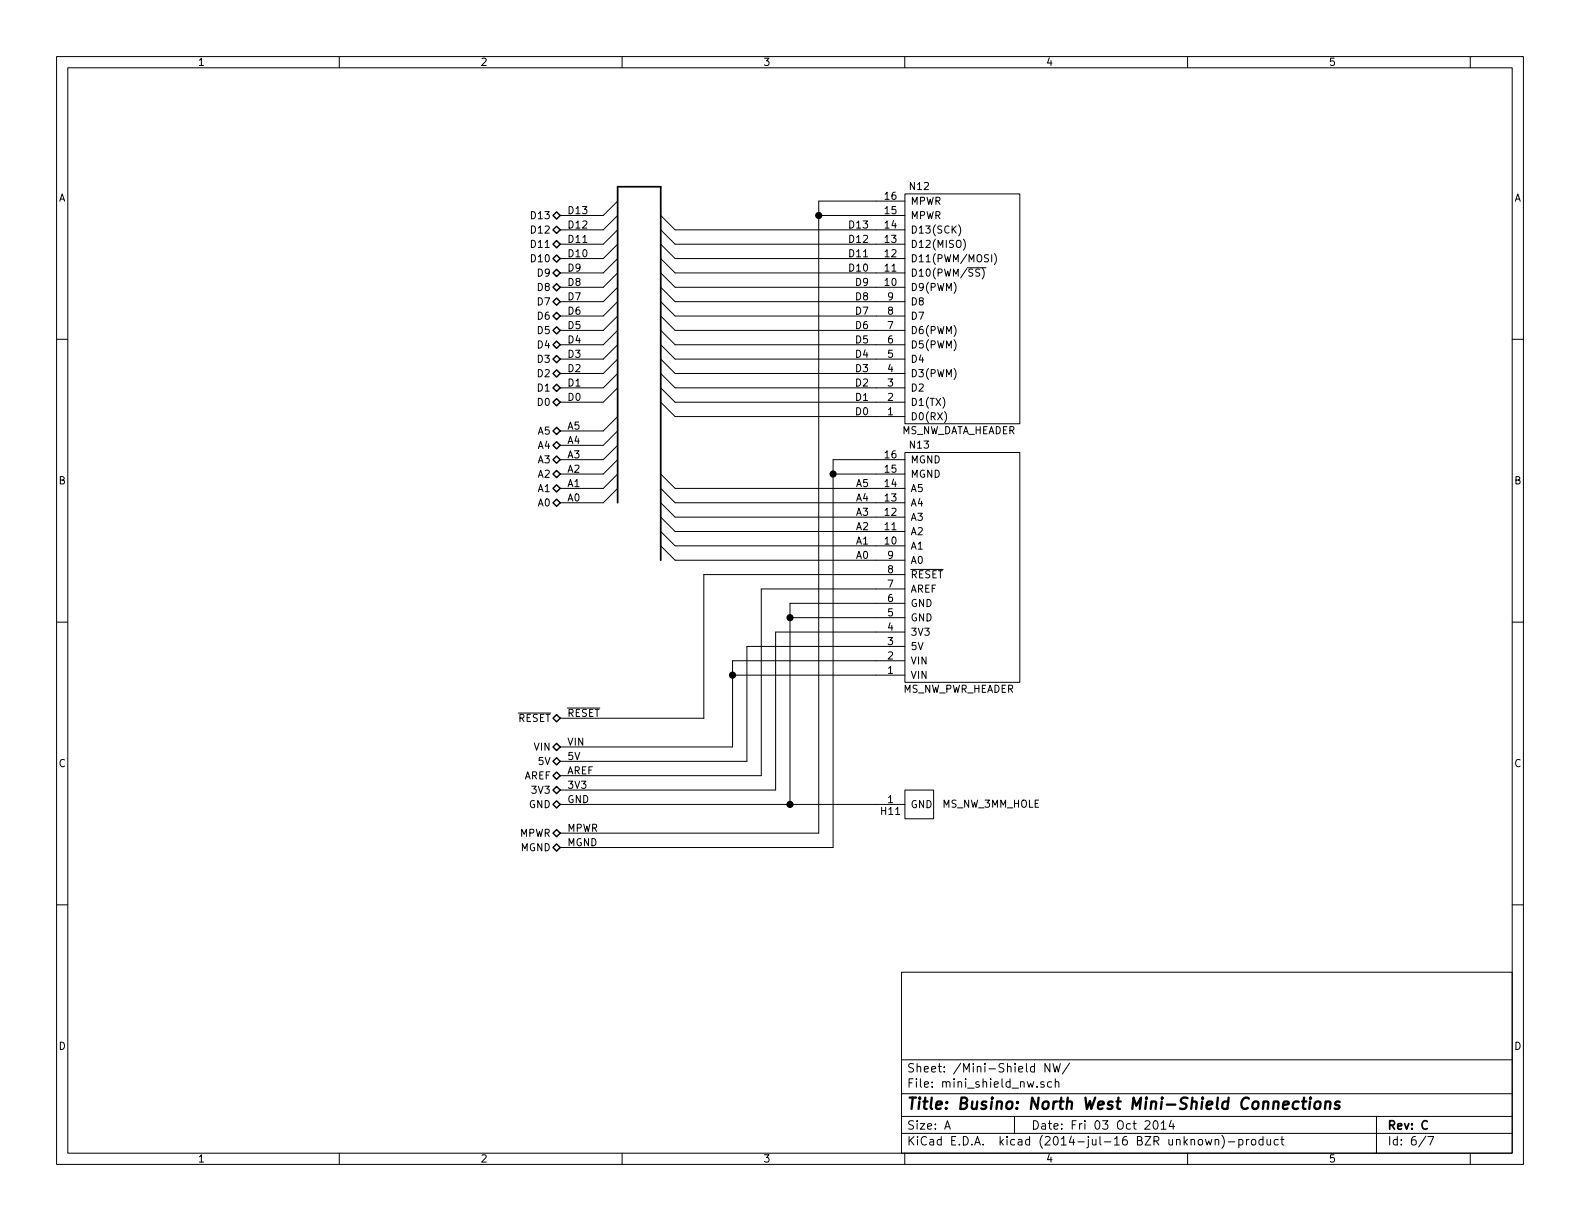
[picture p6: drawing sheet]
EESchema Schematic File Version 2
LIBS:busino
LIBS:power
LIBS:device
LIBS:transistors
LIBS:conn
LIBS:linear
LIBS:regul
LIBS:74xx
LIBS:cmos4000
LIBS:adc-dac
LIBS:memory
LIBS:xilinx
LIBS:special
LIBS:microcontrollers
LIBS:dsp
LIBS:microchip
LIBS:analog_switches
LIBS:motorola
LIBS:texas
LIBS:intel
LIBS:audio
LIBS:interface
LIBS:digital-audio
LIBS:philips
LIBS:display
LIBS:cypress
LIBS:siliconi
LIBS:opto
LIBS:atmel
LIBS:contrib
LIBS:valves
LIBS:busino-cache
EELAYER 24 0
EELAYER END
$Descr A 11000 8500
encoding utf-8
Sheet 6 7
Title "Busino: North West Mini-Shield Connections"
Date "Fri 03 Oct 2014"
Rev "C"
Comp ""
Comment1 ""
Comment2 ""
Comment3 ""
Comment4 ""
$EndDescr
Text HLabel 3900 1500 0    50   BiDi ~ 0
D13
Text HLabel 3900 1600 0    50   BiDi ~ 0
D12
Text HLabel 3900 1700 0    50   BiDi ~ 0
D11
Text HLabel 3900 1800 0    50   BiDi ~ 0
D10
Text HLabel 3900 1900 0    50   BiDi ~ 0
D9
Text HLabel 3900 2000 0    50   BiDi ~ 0
D8
Text HLabel 3900 2100 0    50   BiDi ~ 0
D7
Text HLabel 3900 2200 0    50   BiDi ~ 0
D6
Text HLabel 3900 2300 0    50   BiDi ~ 0
D5
Text HLabel 3900 2400 0    50   BiDi ~ 0
D4
Text HLabel 3900 2500 0    50   BiDi ~ 0
D3
Text HLabel 3900 2600 0    50   BiDi ~ 0
D2
Text HLabel 3900 2700 0    50   BiDi ~ 0
D1
Text HLabel 3900 2800 0    50   BiDi ~ 0
D0
Text HLabel 3900 3000 0    50   BiDi ~ 0
A5
Text HLabel 3900 3100 0    50   BiDi ~ 0
A4
Text HLabel 3900 3200 0    50   BiDi ~ 0
A3
Text HLabel 3900 3300 0    50   BiDi ~ 0
A2
Text HLabel 3900 3400 0    50   BiDi ~ 0
A1
Text HLabel 3900 3500 0    50   BiDi ~ 0
A0
Text HLabel 3900 5000 0    50   BiDi ~ 0
~RESET
Text HLabel 3900 5200 0    50   BiDi ~ 0
VIN
Text HLabel 3900 5300 0    50   BiDi ~ 0
5V
Text HLabel 3900 5400 0    50   BiDi ~ 0
AREF
Text HLabel 3900 5500 0    50   BiDi ~ 0
3V3
Text HLabel 3900 5600 0    50   BiDi ~ 0
GND
Text HLabel 3900 5800 0    50   BiDi ~ 0
MPWR
Text HLabel 3900 5900 0    50   BiDi ~ 0
MGND
Text Label 6050 2900 2    50   ~ 0
D0
Text Label 6050 3900 2    50   ~ 0
A0
Text Label 6050 2800 2    50   ~ 0
D1
Text Label 6050 3800 2    50   ~ 0
A1
Text Label 6050 2700 2    50   ~ 0
D2
Text Label 6050 3700 2    50   ~ 0
A2
Text Label 6050 2600 2    50   ~ 0
D3
Text Label 6050 3600 2    50   ~ 0
A3
Text Label 6050 2500 2    50   ~ 0
D4
Text Label 6050 3500 2    50   ~ 0
A4
Text Label 6050 2400 2    50   ~ 0
D5
Text Label 6050 3400 2    50   ~ 0
A5
Text Label 6050 2300 2    50   ~ 0
D6
Text Label 6050 2200 2    50   ~ 0
D7
Text Label 3950 2800 0    50   ~ 0
D0
Text Label 3950 2700 0    50   ~ 0
D1
Text Label 3950 2600 0    50   ~ 0
D2
Text Label 3950 2500 0    50   ~ 0
D3
Text Label 3950 2400 0    50   ~ 0
D4
Text Label 3950 2300 0    50   ~ 0
D5
Text Label 3950 2200 0    50   ~ 0
D6
Text Label 3950 2100 0    50   ~ 0
D7
Text Label 3950 2000 0    50   ~ 0
D8
Text Label 3950 1900 0    50   ~ 0
D9
Text Label 3950 1800 0    50   ~ 0
D10
Text Label 3950 1700 0    50   ~ 0
D11
Text Label 3950 1600 0    50   ~ 0
D12
Text Label 3950 1500 0    50   ~ 0
D13
Entry Wire Line
	4200 2800 4300 2700
Entry Wire Line
	4200 2700 4300 2600
Entry Wire Line
	4200 2600 4300 2500
Entry Wire Line
	4200 2500 4300 2400
Entry Wire Line
	4200 2400 4300 2300
Entry Wire Line
	4200 2300 4300 2200
Entry Wire Line
	4200 2200 4300 2100
Entry Wire Line
	4200 2100 4300 2000
Entry Wire Line
	4200 2000 4300 1900
Entry Wire Line
	4200 1900 4300 1800
Entry Wire Line
	4200 1800 4300 1700
Entry Wire Line
	4200 1700 4300 1600
Entry Wire Line
	4200 1600 4300 1500
Entry Wire Line
	4200 1500 4300 1400
Wire Wire Line
	6100 3900 4700 3900
Wire Wire Line
	6100 3800 4700 3800
Wire Wire Line
	6100 3600 4700 3600
Wire Wire Line
	6100 3500 4700 3500
Wire Wire Line
	6100 3700 4700 3700
Wire Wire Line
	6100 4100 5300 4100
Wire Wire Line
	5500 4200 6100 4200
Wire Wire Line
	5500 4300 6100 4300
Connection ~ 5500 4300
Wire Wire Line
	4900 4000 6100 4000
Wire Wire Line
	6100 4500 5200 4500
Wire Wire Line
	5400 4400 6100 4400
Wire Wire Line
	6100 3400 4700 3400
Wire Wire Line
	4200 2800 3900 2800
Wire Wire Line
	4200 2700 3900 2700
Wire Wire Line
	3900 2600 4200 2600
Wire Wire Line
	4200 2500 3900 2500
Wire Wire Line
	3900 2400 4200 2400
Wire Wire Line
	3900 2300 4200 2300
Wire Wire Line
	4200 2200 3900 2200
Wire Wire Line
	3900 2100 4200 2100
Wire Wire Line
	4200 2000 3900 2000
Wire Wire Line
	3900 1900 4200 1900
Wire Wire Line
	4200 1800 3900 1800
Wire Wire Line
	4200 1700 3900 1700
Wire Wire Line
	3900 1600 4200 1600
Wire Wire Line
	4200 1500 3900 1500
Entry Wire Line
	4200 3000 4300 2900
Entry Wire Line
	4200 3500 4300 3400
Entry Wire Line
	4200 3400 4300 3300
Entry Wire Line
	4200 3300 4300 3200
Entry Wire Line
	4200 3200 4300 3100
Entry Wire Line
	4200 3100 4300 3000
Wire Wire Line
	3900 3500 4200 3500
Wire Wire Line
	4200 3400 3900 3400
Wire Wire Line
	3900 3300 4200 3300
Wire Wire Line
	4200 3200 3900 3200
Wire Wire Line
	3900 3100 4200 3100
Wire Wire Line
	4200 3000 3900 3000
Text Label 3950 3500 0    50   ~ 0
A0
Text Label 3950 3400 0    50   ~ 0
A1
Text Label 3950 3300 0    50   ~ 0
A2
Text Label 3950 3200 0    50   ~ 0
A3
Text Label 3950 3100 0    50   ~ 0
A4
Text Label 3950 3000 0    50   ~ 0
A5
Entry Wire Line
	4600 2800 4700 2900
Entry Wire Line
	4600 2700 4700 2800
Entry Wire Line
	4600 2600 4700 2700
Entry Wire Line
	4600 2500 4700 2600
Entry Wire Line
	4600 2400 4700 2500
Entry Wire Line
	4600 2300 4700 2400
Entry Wire Line
	4600 2200 4700 2300
Entry Wire Line
	4600 2100 4700 2200
Entry Wire Line
	4600 2000 4700 2100
Entry Wire Line
	4600 1900 4700 2000
Entry Wire Line
	4600 1800 4700 1900
Entry Wire Line
	4600 1700 4700 1800
Entry Wire Line
	4600 1600 4700 1700
Entry Wire Line
	4600 1500 4700 1600
Wire Wire Line
	4700 2900 6100 2900
Wire Wire Line
	6100 2800 4700 2800
Wire Wire Line
	4700 2700 6100 2700
Wire Wire Line
	6100 2600 4700 2600
Wire Wire Line
	4700 2500 6100 2500
Wire Wire Line
	6100 2400 4700 2400
Wire Wire Line
	4700 2300 6100 2300
Wire Wire Line
	6100 2200 4700 2200
Wire Wire Line
	4700 2100 6100 2100
Wire Wire Line
	6100 2000 4700 2000
Wire Wire Line
	4700 1900 6100 1900
Wire Wire Line
	6100 1800 4700 1800
Wire Wire Line
	4700 1700 6100 1700
Wire Wire Line
	4700 1600 6100 1600
Wire Bus Line
	4300 1300 4300 3500
Wire Bus Line
	4600 1300 4300 1300
Wire Wire Line
	3900 5000 4900 5000
Wire Wire Line
	4900 5000 4900 4000
Wire Wire Line
	5100 5200 3900 5200
Wire Wire Line
	5200 5300 3900 5300
Wire Wire Line
	3900 5400 5300 5400
Wire Wire Line
	5300 5400 5300 4100
Wire Wire Line
	5400 5500 3900 5500
Wire Wire Line
	3900 5600 6100 5600
Wire Wire Line
	5700 5800 3900 5800
Wire Wire Line
	5800 5900 3900 5900
Wire Wire Line
	5800 3200 5800 5900
Text Label 6050 1600 2    50   ~ 0
D13
Text Label 6050 1700 2    50   ~ 0
D12
Text Label 6050 1800 2    50   ~ 0
D11
Text Label 6050 1900 2    50   ~ 0
D10
Text Label 6050 2000 2    50   ~ 0
D9
Text Label 6050 2100 2    50   ~ 0
D8
$Comp
L 3MM_HOLE H11
U 1 1
P 6400 5600
F 0 "H11" H 6200 5550 50  0000 C CNN
F 1 "MS_NW_3MM_HOLE" H 6900 5600 50  0000 C CNN
F 2 "Busino_Rev_B:MountingHole_3mm" H 6400 5600 60  0001 C CNN
F 3 "" H 6400 5600 60  0000 C CNN
	1    6400 5600
	1    0    0    -1  
$EndComp
Connection ~ 5500 5600
Wire Wire Line
	5100 4600 5100 5200
Wire Wire Line
	5100 4700 6100 4700
$Comp
L MS_PWR_HEADER N13
U 1 1
P 6700 3950
F 0 "N13" H 6400 4800 50  0000 C CNN
F 1 "MS_NW_PWR_HEADER" H 6675 3100 50  0000 C CNN
F 2 "Busino_Rev_B:Pin_Header_Straight_2x08" H 6700 3950 60  0001 C CNN
F 3 "" H 6700 3950 60  0000 C CNN
	1    6700 3950
	1    0    0    -1  
$EndComp
$Comp
L MS_DATA_HEADER N12
U 1 1
P 6700 2150
F 0 "N12" H 6400 3000 50  0000 C CNN
F 1 "MS_NW_DATA_HEADER" H 6675 1300 50  0000 C CNN
F 2 "Busino_Rev_B:Pin_Header_Straight_2x08" H 6700 2150 60  0001 C CNN
F 3 "" H 6700 2150 60  0000 C CNN
	1    6700 2150
	1    0    0    -1  
$EndComp
Wire Wire Line
	5500 4200 5500 5600
Wire Wire Line
	5200 4500 5200 5300
Wire Wire Line
	5700 1400 5700 5800
Wire Wire Line
	5700 1400 6100 1400
Wire Wire Line
	6100 1500 5700 1500
Connection ~ 5700 1500
Wire Wire Line
	5800 3200 6100 3200
Wire Wire Line
	6100 3300 5800 3300
Connection ~ 5800 3300
Wire Wire Line
	5400 5500 5400 4400
Wire Wire Line
	5100 4600 6100 4600
Connection ~ 5100 4700
Text Label 3950 5000 0    50   ~ 0
~RESET
Text Label 3950 5200 0    50   ~ 0
VIN
Text Label 3950 5300 0    50   ~ 0
5V
Text Label 3950 5400 0    50   ~ 0
AREF
Text Label 3950 5500 0    50   ~ 0
3V3
Text Label 3950 5600 0    50   ~ 0
GND
Text Label 3950 5800 0    50   ~ 0
MPWR
Text Label 3950 5900 0    50   ~ 0
MGND
Entry Wire Line
	4600 3300 4700 3400
Entry Wire Line
	4600 3400 4700 3500
Entry Wire Line
	4600 3500 4700 3600
Entry Wire Line
	4600 3600 4700 3700
Entry Wire Line
	4600 3700 4700 3800
Entry Wire Line
	4600 3800 4700 3900
Wire Bus Line
	4600 1300 4600 3900
$EndSCHEMATC
